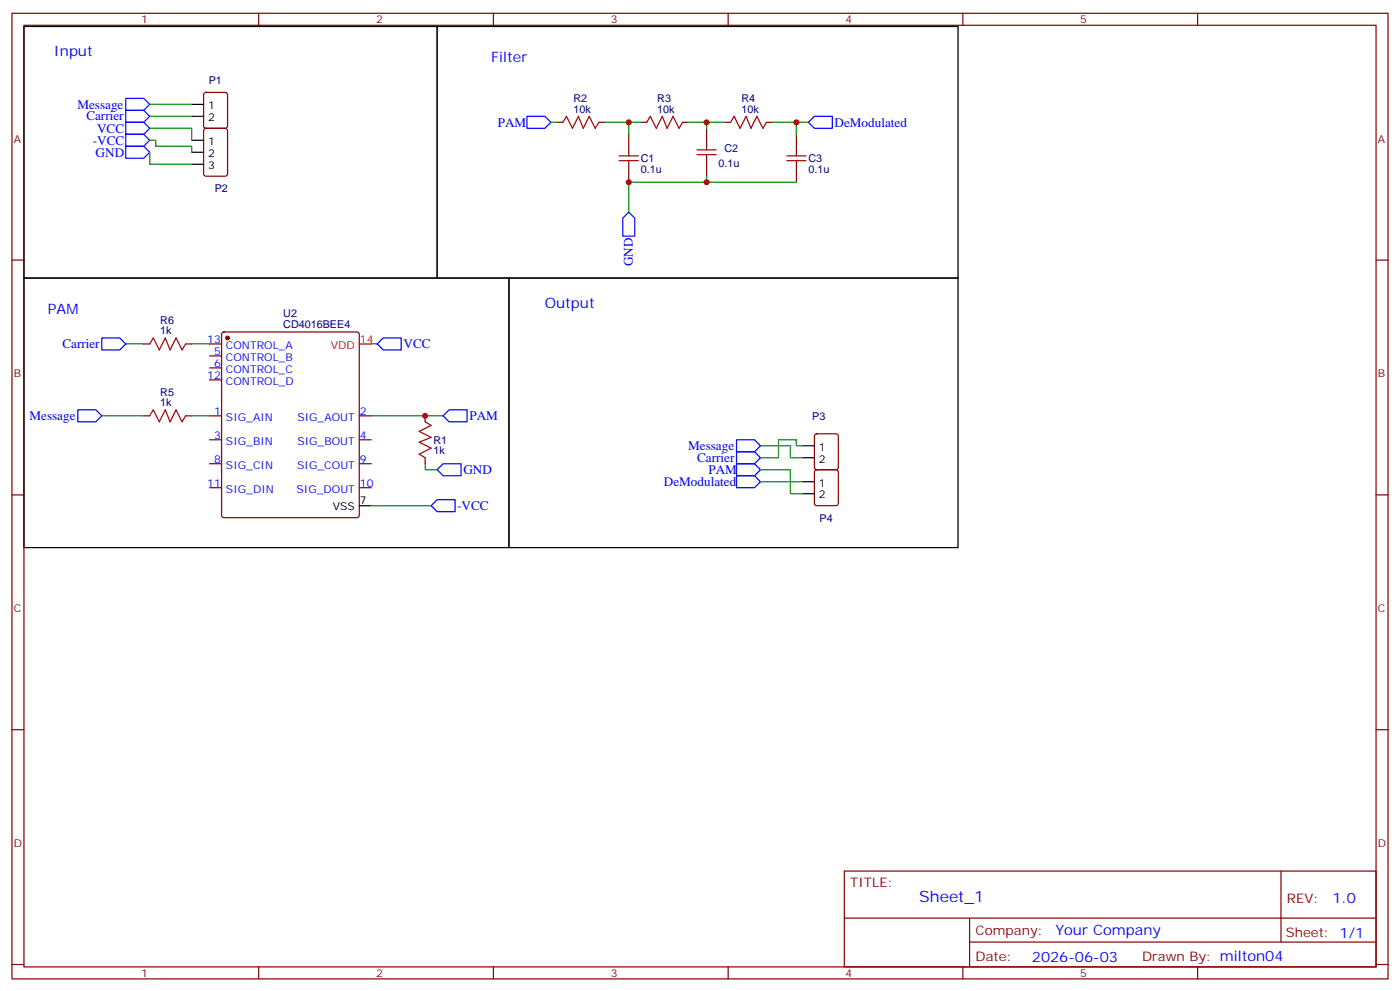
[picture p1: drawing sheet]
<svg xmlns="http://www.w3.org/2000/svg" width="412mm" height="292mm" viewBox="0 0 412 292" stroke-linecap="round" stroke-linejoin="round" font-family="sans-serif">
<g fill="none" stroke="#870000" stroke-width=".35">
<path d="M3.5 3.9h405.4v284.4h-405.4zM7.1 7.4h398.2v277.3h-398.2zM76.2 3.9v3.5M145.3 3.9v3.5M214.5 3.9v3.5M283.6 3.9v3.5M352.8 3.9v3.5M60.2 27.4l.5-.2h5.6l.7 .4v9.5l-.4 .6-5.9 .1-.7-.5v-9.4zM60.2 38l.5-.2h5.6l.7 .4v13l-.4 .6-5.9 .1-.7-.5v-12.9zM164 36h1.8M176.4 36h1.8M185.2 39.5v3.6"/>
<path d="M188.7 36h1.8M201.1 36h1.7M208.1 37.8v3.5M213.4 36h1.8M225.8 36h1.7M234.6 39.5v3.6M185.2 50.1v3.6M208.1 48.4v3.5M234.6 50.1v3.6M3.5 76.6h3.6M405.3 76.6h3.6M65.5 98l.5-.2h39.1l.5 .2 .2 .5v53.2l-.2 .5-.5 .2h-39.1l-.5-.2-.2-.5v-53.2z"/>
<path d="M42.3 101.3h1.8M54.7 101.3h1.7M61.7 101.3h3.6M61.7 104.8h3.6M61.7 108.3h3.6M61.7 111.9h3.6M42.3 122.4h1.8M54.7 122.4h1.7M61.7 122.4h3.6M61.7 129.5h3.6M61.7 136.6h3.6M105.8 122.4h3.6"/>
<path d="M105.8 129.5h3.6M105.8 136.6h3.6M125.2 122.4v1.8M125.2 134.8v1.8M240.1 127.9l.5-.2h5.6l.7 .5v9.4l-.4 .7h-5.9l-.7-.4v-9.5zM240.1 138.5l.5-.2h5.6l.7 .5v9.4l-.4 .7h-5.9l-.7-.5v-9.4zM3.5 145.7h3.6M61.7 143.6h3.6M105.8 143.6h3.6M405.3 145.7h3.6M3.5 214.9h3.6M405.3 214.9h3.6"/>
<path d="M248.7 256.5h156.6v28.2h-156.6zM377.3 256.5v20.9M248.7 270.4h156.5M285.6 277.4h119.6M285.6 270.4v14.1M3.5 284h3.6M76.2 284.7v3.6M145.3 284.7v3.6M214.5 284.7v3.6M283.6 284.7v3.6M352.8 284.7v3.6M405.3 284h3.6"/>
</g>
<circle cx="67" cy="99.5" r=".53" fill="#870000" stroke="#870000" stroke-width=".35"/>
<g fill="none" stroke="#000" stroke-width=".35">
<path d="M7.1 7.8h121.7v74.1h-121.7zM128.8 7.8h153.4v74.1h-153.4zM56.4 30.7h3.6M56.4 34.3h3.6M56.4 44.8h3.6M56.4 41.3h3.6M56.4 48.4h3.6M7.1 81.9h142.8v79.4h-142.8zM149.9 81.9h132.3v79.4h-132.3zM236.4 131.3h3.5M236.4 134.8h3.5M105.8 148.9h3.6"/>
<path d="M236.4 141.9h3.5M236.4 145.4h3.5"/>
</g>
<path d="M105.8 101.3h3.6" fill="none" stroke="#f00" stroke-width=".35"/>
<g fill="none" stroke="#00f" stroke-width=".35">
<path d="M37 36h5.3l1.8 1.8-1.8 1.7h-5.3zM37 39.5h5.3l1.8 1.8-1.8 1.8h-5.3zM37 29h5.3l1.8 1.7-1.8 1.8h-5.3zM37 32.5h5.3l1.8 1.8-1.8 1.7h-5.3zM155.2 34.3h5.3l1.8 1.7-1.8 1.8h-5.3zM238.1 36l1.8-1.7h5.3v3.5h-5.3zM37 43.1h5.3l1.8 1.7-1.8 1.8h-5.3zM185.2 62.5l1.8 1.7v5.3h-3.6v-5.3zM30 99.5h5.3l1.7 1.8-1.7 1.7h-5.3zM111.1 101.3l1.8-1.8h5.3v3.5h-5.3zM22.9 120.7h5.3l1.8 1.7-1.8 1.8h-5.3zM128.8 138.3l1.7-1.7h5.3v3.5h-5.3z"/>
<path d="M130.5 122.4l1.8-1.7h5.3v3.5h-5.3zM217 129.5h5.2l1.8 1.8-1.8 1.7h-5.2zM217 133h5.2l1.8 1.8-1.8 1.8h-5.2zM217 136.6h5.2l1.8 1.7-1.8 1.8h-5.2zM127 148.9l1.8-1.8h5.3v3.6h-5.3zM217 140.1h5.2l1.8 1.8-1.8 1.7h-5.2z"/>
</g>
<g fill="none" stroke="#008700" stroke-width=".35">
<path d="M44.1 37.8h12.3v3.5M44.1 30.7h12.3M44.1 34.3h12.3M162.3 36h1.7M178.2 36h10.5M185.2 36v3.5M202.8 36h10.6M208.1 36v1.8M227.5 36h7.1v3.5M234.6 36h3.5M44.1 41.3h1.8v1.8h10.5v1.7M44.1 44.8v3.6h12.3"/>
<path d="M208.1 51.9v1.8M234.6 53.7h-49.4v8.8M37 101.3h5.3M56.4 101.3h5.3M109.4 101.3h1.7M30 122.4h12.3M56.4 122.4h5.3M109.4 122.4h21.1M125.2 136.6v1.7h3.6M224 131.3h8.8v3.5h3.6M224 138.3h8.8v7.1h3.6M236.4 131.3h-1.8v-1.8h-5.3v5.3h-5.3"/>
<path d="M109.4 148.9h17.6M224 141.9h12.4"/>
</g>
<g fill="none" stroke="#a10000" stroke-width=".35">
<path d="M165.8 36l1.1-1.7 1.7 3.5 1.8-3.5 1.4 3.5 1.8-3.5 1.7 3.5 1.1-1.8M190.5 36l1.1-1.7 1.7 3.5 1.8-3.5 1.4 3.5 1.8-3.5 1.7 3.5 1.1-1.8M215.2 36l1.1-1.7 1.7 3.5 1.8-3.5 1.4 3.5 1.8-3.5 1.7 3.5 1.1-1.8M182.4 47.3h5.6M182.4 45.9h5.6M185.2 43.1v2.8M185.2 47.3v2.8M205.3 45.5h5.7M205.3 44.1h5.7M208.1 41.3v2.8M208.1 45.5v2.9M231.8 47.3h5.6"/>
<path d="M231.8 45.9h5.6M234.6 43.1v2.8M234.6 47.3v2.8M44.1 101.3l1.1-1.8 1.7 3.5 1.8-3.5 1.4 3.5 1.8-3.5 1.7 3.5 1.1-1.7M44.1 122.4l1.1-1.7 1.7 3.5 1.8-3.5 1.4 3.5 1.8-3.5 1.7 3.5 1.1-1.8M125.2 124.2l1.8 1.1-3.5 1.7 3.5 1.8-3.5 1.4 3.5 1.8-3.5 1.7 1.7 1.1"/>
</g>
<g fill="#c00">
<circle cx="125.2" cy="122.4" r=".88"/>
<circle cx="185.2" cy="36" r=".88"/>
<circle cx="185.2" cy="53.7" r=".88"/>
<circle cx="234.6" cy="36" r=".88"/>
<circle cx="208.1" cy="36" r=".88"/>
<circle cx="208.1" cy="53.7" r=".88"/>
</g>
<text font-size="4.6" fill="#00f" x="270.8" y="265.5">Sheet_1</text>
<g font-size="4.2" fill="#00f">
<text x="15.9" y="16.6">Input</text>
<text x="144.6" y="18.4">Filter</text>
<text x="14.1" y="92.5">PAM</text>
<text x="160.5" y="90.7">Output</text>
<text x="392.5" y="265.8">1.0</text>
<text x="310.9" y="275.3">Your Company</text>
<text x="304" y="283.1">2026-06-03</text>
</g>
<g font-size="3.9" fill="#00f">
<text x="22.8" y="32">Message</text>
<text x="25.4" y="35.4">Carrier</text>
<text x="28.6" y="39">VCC</text>
<text x="146.6" y="37.4">PAM</text>
<text x="245.8" y="37.3">DeModulated</text>
<text x="27.3" y="42.6">-VCC</text>
<text x="28.2" y="46.1">GND</text>
<text x="186.5" y="78.4" transform="rotate(-90 186.5 78.4)">GND</text>
<text x="18.4" y="102.5">Carrier</text>
<text x="118.9" y="102.5">VCC</text>
<text x="8.7" y="123.7">Message</text>
<text x="138.3" y="123.7">PAM</text>
<text x="202.7" y="132.5">Message</text>
<text x="205.3" y="136">Carrier</text>
<text x="136.5" y="139.6">GND</text>
<text x="195.6" y="143.1">DeModulated</text>
<text x="208.7" y="139.6">PAM</text>
<text x="134.7" y="150.3">-VCC</text>
</g>
<g font-size="3.9" fill="#800">
<text x="250.5" y="261.1">TITLE:</text>
<text x="379.1" y="265.8">REV:</text>
<text x="287.4" y="275.3">Company:</text>
<text x="378.7" y="275.9">Sheet: 1/1</text>
<text x="287.4" y="283">Date:</text>
<text x="336.4" y="283.1">Drawn By: milton04</text>
</g>
<g font-size="3.2" fill="#800">
<text x="41.6" y="6.9">1</text>
<text x="110.8" y="6.9">2</text>
<text x="179.9" y="6.9">3</text>
<text x="249.1" y="6.9">4</text>
<text x="318.2" y="6.9">5</text>
<text x="4.1" y="42">A</text>
<text x="405.9" y="42">A</text>
<text x="4.1" y="111.2">B</text>
<text x="405.9" y="111.2">B</text>
<text x="4.1" y="180.3">C</text>
<text x="405.9" y="180.3">C</text>
<text x="4.1" y="249.4">D</text>
<text x="405.9" y="249.4">D</text>
<text x="41.6" y="287.7">1</text>
<text x="110.8" y="287.7">2</text>
<text x="179.9" y="287.7">3</text>
<text x="249.1" y="287.7">4</text>
<text x="318.2" y="287.7">5</text>
</g>
<g font-size="3.2" fill="#000080">
<text x="61.5" y="24.8">P1</text>
<text x="168.9" y="33.2">10k</text>
<text x="168.9" y="30.2">R2</text>
<text x="193.6" y="33.2">10k</text>
<text x="193.6" y="30.2">R3</text>
<text x="218.4" y="33.2">10k</text>
<text x="218.4" y="30">R4</text>
<text x="188.7" y="47.7">C1</text>
<text x="213.4" y="44.8">C2</text>
<text x="238.1" y="47.7">C3</text>
<text x="188.7" y="50.9">0.1u</text>
<text x="211.7" y="49.1">0.1u</text>
<text x="238.1" y="50.9">0.1u</text>
<text x="63.2" y="56.6">P2</text>
<text x="47.2" y="95.4">R6</text>
<text x="83.4" y="93.3">U2</text>
<text x="47.2" y="98.5">1k</text>
<text x="83.4" y="96.5">CD4016BEE4</text>
<text x="47.2" y="119.6">1k</text>
<text x="47.2" y="116.6">R5</text>
<text x="239.3" y="123.5">P3</text>
<text x="127.7" y="130.7">R1</text>
<text x="127.7" y="133.8">1k</text>
<text x="241.4" y="153.6">P4</text>
</g>
<g font-size="3.2">
<text x="61.3" y="32.1">1</text>
<text x="61.3" y="35.7">2</text>
<text x="61.3" y="46.2">2</text>
<text x="61.3" y="42.7">1</text>
<text x="61.3" y="49.8">3</text>
<text x="241.2" y="132.7">1</text>
<text x="241.2" y="136.2">2</text>
<text x="241.2" y="143.3">1</text>
<text x="106" y="148.6">7</text>
<text x="241.2" y="146.8">2</text>
<text x="98" y="150.3">VSS</text>
</g>
<g font-size="3.2" fill="#00f">
<text x="61.1" y="100.9">13</text>
<text x="63.1" y="104.5">5</text>
<text x="63.1" y="108">6</text>
<text x="66.6" y="102.7">CONTROL_A</text>
<text x="66.6" y="106.2">CONTROL_B</text>
<text x="61.1" y="111.5">12</text>
<text x="66.6" y="109.7">CONTROL_C</text>
<text x="66.6" y="113.3">CONTROL_D</text>
<text x="63.1" y="122.1">1</text>
<text x="66.6" y="123.9">SIG_AIN</text>
<text x="87.6" y="123.9">SIG_AOUT</text>
<text x="106" y="122.1">2</text>
<text x="63.1" y="129.2">3</text>
<text x="66.6" y="130.9">SIG_BIN</text>
<text x="87.6" y="130.9">SIG_BOUT</text>
<text x="106" y="129.2">4</text>
<text x="63.1" y="136.2">8</text>
<text x="66.6" y="138">SIG_CIN</text>
<text x="87.6" y="138">SIG_COUT</text>
<text x="106" y="136.2">9</text>
<text x="61.1" y="143.3">11</text>
<text x="106" y="143.3">10</text>
<text x="66.6" y="145">SIG_DIN</text>
<text x="87.3" y="145">SIG_DOUT</text>
</g>
<g font-size="3.2" fill="#f00">
<text x="106" y="100.9">14</text>
<text x="97.5" y="102.7">VDD</text>
</g>
</svg>
